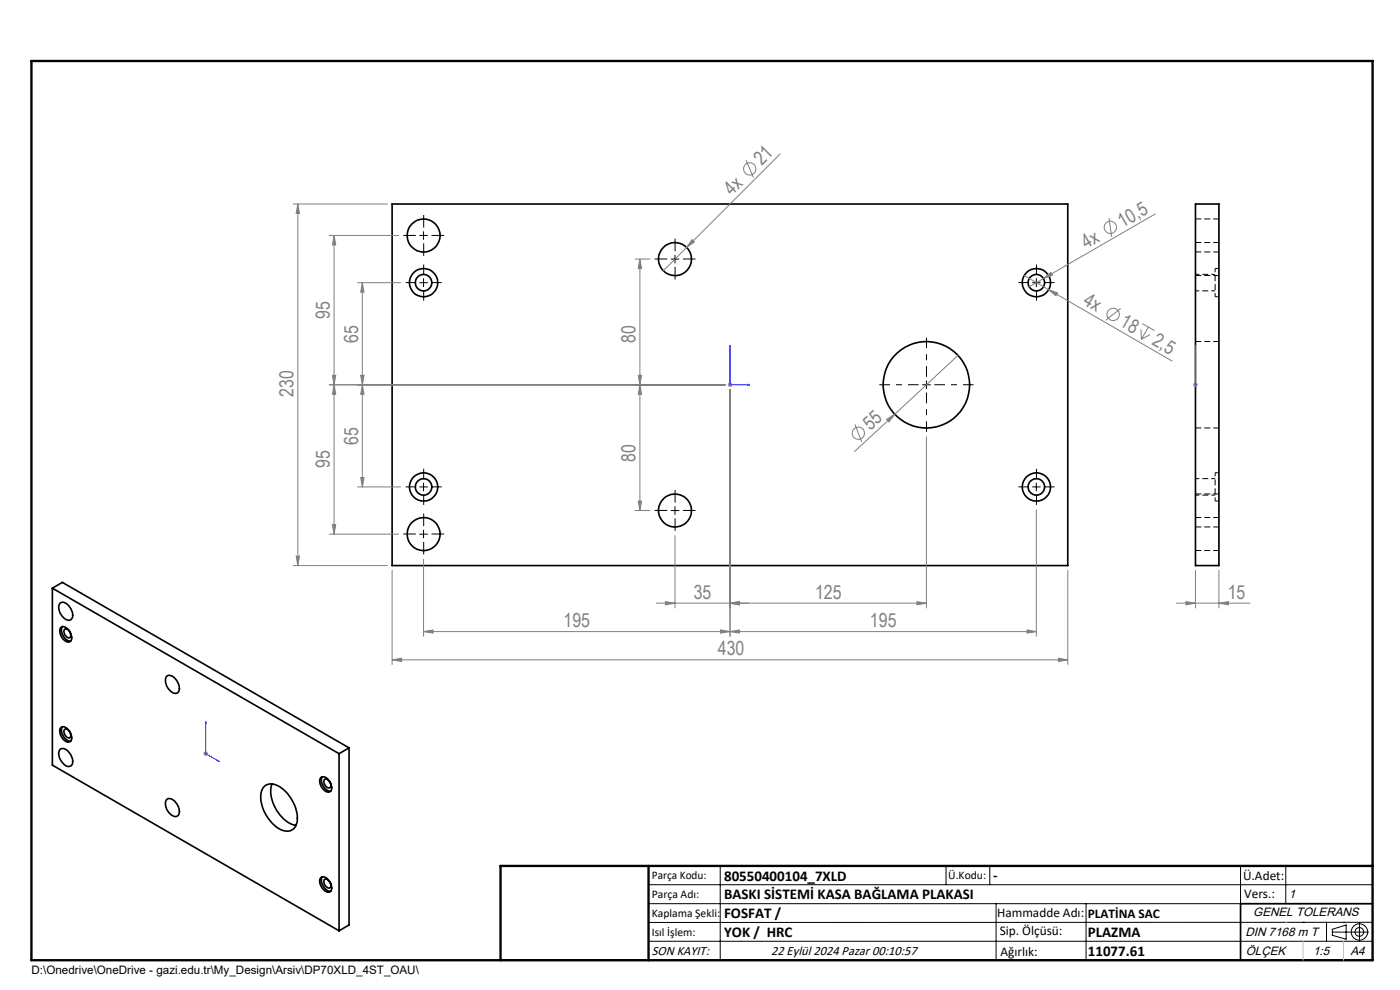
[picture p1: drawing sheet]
<svg xmlns="http://www.w3.org/2000/svg" width="297mm" height="210mm" viewBox="0 0 297 210" stroke-linecap="round" stroke-linejoin="round" font-family="sans-serif">
<g fill="none" stroke="#000" stroke-width=".35">
<path d="M83.2 43.3h143.3v76.7h-143.3zM253.6 43.3h5v76.7h-5zM11.1 124.8l60.8 35.1M11.1 124.8v37.5l60.8 35.1M11.1 124.8l2.1-1.3 60.8 35.1M12.7 127.9a1.76 1.76 0 0 1 2.4 1.3 1.72 1.72 0 0 1-.2 2.3 2.6 2.6 0 0 1-2.2-3.6zM12.9 133.1a1.26 1.26 0 0 1 1.7 .6 1.82 1.82 0 0 1 .3 2.4 2.16 2.16 0 0 1-2.2-2.5zM13.2 132.9a2.33 2.33 0 0 0 1.8 3.1M13.7 133.6a1.06 1.06 0 0 1 1.3 1.2 .55 .55 0 0 1-.5 .6 .55 .55 0 0 1-.6-.5l-.3-.7zM12.7 159a1.33 1.33 0 0 1 1.9 .6 2.18 2.18 0 0 1 .5 2.8 1.48 1.48 0 0 1-2-.8 2.41 2.41 0 0 1-.4-2.6zM12.9 154.4a1.19 1.19 0 0 1 1.7 .6 1.78 1.78 0 0 1 .3 2.3 1.88 1.88 0 0 1-2.1-1.6l-.1-.7zM13.2 154.2a2.33 2.33 0 0 0 1.8 3"/>
<path d="M13.7 154.8a.86 .86 0 0 1 1.2 .7 .6 .6 0 0 1-.1 1 .6 .6 0 0 1-.9-.4l-.3-.7zM35.3 143.5a1.57 1.57 0 0 1 2.2 .8 2.17 2.17 0 0 1 .2 2.7 1.97 1.97 0 0 1-2.4-1.5l-.2-1zM71.9 159.9v37.5M74 158.6l-2.1 1.3M74 158.6v37.6l-2.1 1.2M35.3 169.6a1.33 1.33 0 0 1 2 .6 2.18 2.18 0 0 1 .4 2.9 1.7 1.7 0 0 1-2.2-1.2 2.23 2.23 0 0 1-.2-2.3zM56 166.9a2.76 2.76 0 0 1 3.7 .3 8.3 8.3 0 0 1 3.3 7.3 2.27 2.27 0 0 1-3.7 1.4 8.1 8.1 0 0 1-3.8-8zM57.7 166.3a7.5 7.5 0 0 0 2.4 7.4l1.3 .9 1.4 .5M68.1 165a1.19 1.19 0 0 1 1.7 .6 1.82 1.82 0 0 1 .2 2.3 2 2 0 0 1-2.2-1.9v-.6zM68.4 164.8a2.23 2.23 0 0 0 1.8 3M68.8 165.4a.89 .89 0 0 1 1.3 .7 .61 .61 0 0 1-.1 1 .61 .61 0 0 1-.9-.4l-.4-.7zM68.1 186.2a1.24 1.24 0 0 1 1.7 .6 1.82 1.82 0 0 1 .2 2.4 2 2 0 0 1-2.2-2v-.6z"/>
<path d="M68.4 186a2.23 2.23 0 0 0 1.8 3M68.8 186.6a.93 .93 0 0 1 1.3 .8l.1 .2a.53 .53 0 0 1-.2 .7 .53 .53 0 0 1-.7-.2l-.5-.6zM291.2 191.7h-28v12M106.2 203.7h185"/>
<circle cx="89.8" cy="60" r="3"/>
<circle cx="89.9" cy="60" r="1.75"/>
<circle cx="89.9" cy="49.9" r="3.5"/>
<circle cx="143.2" cy="55" r="3.5"/>
<circle cx="219.8" cy="60" r="3"/>
<circle cx="219.9" cy="60" r="1.75"/>
<circle cx="196.5" cy="81.6" r="9.2"/>
<circle cx="89.9" cy="103.3" r="2.99"/>
<circle cx="89.9" cy="103.3" r="1.75"/>
<circle cx="89.9" cy="113.3" r="3.5"/>
<circle cx="143.2" cy="108.3" r="3.5"/>
<circle cx="219.9" cy="103.3" r="2.99"/>
<circle cx="219.9" cy="103.3" r="1.75"/>
</g>
<path d="M257.8 56.9v6M257.8 58.2h-4.2M253.6 61.7h4.2M253.6 105h4.2M257.8 100.3v6M257.8 101.5h-4.2" fill="none" stroke="#000" stroke-width=".21" stroke-dasharray="1.3 .6" stroke-dashoffset=".5" stroke-linecap="butt"/>
<path d="M253.6 53.4h5M253.6 58.4h5M258.6 46.4h-5M258.6 51.4h-5M258.6 72.4h-5M253.6 90.8h5M253.6 116.8h5M253.6 111.8h5M258.6 109.8h-5M258.6 104.8h-5" fill="none" stroke="#000" stroke-width=".21" stroke-dasharray="1.3 .6" stroke-linecap="butt"/>
<path d="M258.6 56.9h-.8M257.8 62.9h.8M257.8 106.3h.8M258.6 100.3h-.8" fill="none" stroke="#000" stroke-width=".21" stroke-dasharray="1.3 .6" stroke-dashoffset=".4" stroke-linecap="butt"/>
<g fill="none" stroke="#808080" stroke-width=".21">
<path d="M158.3 34l1.5 3.7M165.5 32.6l-24.8 24.8M62.2 43.3h20M63.2 43.3l.3 2h-.7zM63.2 43.3v76.7M69.8 49.9h14.7M70.9 49.9l.3 2.1h-.7zM70.9 49.9v63.4M75.8 60h9.2M76.9 60l.3 2h-.7zM76.9 60v43.3M134.7 55h3.2"/>
<path d="M135.7 55l.4 2h-.7zM135.7 55v53.3M146.8 50.8l.5 .5-1.6 1.2zM217.3 58.4l31.3 18.2M221.4 59.1l1.5-1.3 .4 .6zM235.3 46.2l.5 4M245.1 45.4l-26.8 15.4M70.5 79.6h.7l-.3 2zM76.5 79.6h.7l-.3 2zM135.4 79.6h.7l-.4 2zM203.2 75.4l-13.4 12.5M222.5 61.4l1.9 .8-.4 .6z"/>
<path d="M237.7 65.4l-3.1 2.5M242 69.9l.1 2.1M242.3 68.6l2.6 1.5M243.6 69.4l-1.5 2.6M244 71l-1.9 1M69.8 81.6h84M70.9 81.6l.3 2h-.7zM76.9 81.6l.3 2h-.7zM135.7 81.6l.4 2h-.7zM154.4 81.6h1M154.5 81.3l.7 .7M154.9 81.1v1"/>
<path d="M154.9 82.6v52.4M155.2 81.3l-.7 .7M181.4 90l1.4 3.8M188.1 89l1.7-1.1-1.2 1.6zM189.8 87.9l-8.5 7.9M196.5 92.6v36.4M253.1 81.6h1M253.2 81.3l.8 .7M253.6 81.1v1M254 81.3l-.8 .7M62.2 120h20M62.8 118h.7l-.3 2z"/>
<path d="M69.8 113.3h14.7M70.5 111.3h.7l-.3 2zM75.8 103.3h9.2M76.5 101.3h.7l-.3 2zM89.9 118.6v16.4M134.7 108.3h3.2M135.4 106.3h.7l-.4 2zM143.2 113.6v15.4M219.9 108.1v26.9M83.2 140l2-.4v.7zM83.2 121v20M83.2 140h143.3"/>
<path d="M89.9 134l2-.4v.7zM89.9 134h130M139.2 127.9h57.3M141.2 127.6l2 .3-2 .4zM152.9 133.6l2 .4-2 .3zM154.9 127.9l2-.3v.7zM154.9 134l2-.4v.7zM194.5 127.6l2 .3-2 .4zM217.9 133.6l2 .4-2 .3zM224.5 139.6l2 .4-2 .3zM226.5 121v20M249.6 127.9h15.5"/>
<path d="M251.6 127.6l2 .3-2 .4zM253.6 121v8M258.6 127.9l2-.3v.7zM258.6 121v8M43.1 159.9h1M43.3 159.5l.7 .7M43.6 159.4v1M44 159.5l-.7 .7"/>
<circle cx="159.1" cy="35.8" r="1.31"/>
<circle cx="235.6" cy="48.2" r="1.3"/>
<circle cx="236.1" cy="66.7" r="1.3"/>
<circle cx="182.1" cy="91.9" r="1.3"/>
</g>
<g fill="none" stroke="#000" stroke-width=".21">
<path d="M89 60h1.7M89 49.9h1.7M89.9 49.1v1.7M89.9 59.1v1.7M142.4 55h1.6M143.2 54.1v1.7M219 60h1.7M219.9 59.1v1.7M195.7 81.6h1.7M196.5 80.8v1.7M89 103.3h1.7M89 113.3h1.7"/>
<path d="M89.9 102.5v1.6M89.9 112.5v1.6M142.4 108.3h1.6M143.2 107.4v1.7M219 103.3h1.7M219.9 102.5v1.6M137.6 187.7h153.6M137.6 191.7h153.6M137.6 199.7h153.6M152.8 183.7v20M200.7 183.7v4M210 183.7v4"/>
<path d="M211.3 191.7v12M230.4 191.7v12M263.2 183.7v20M272.8 183.7v8M276.4 195.6h.1M281.4 195.6v4.1M282.6 197.7h7.8M282.6 197.1l3-.9v3l-3-.8zM285 195.6h.1M288.4 195.8v3.8M291.2 195.6l-153.6 .1"/>
<circle cx="288.4" cy="197.7" r="1.74"/>
<circle cx="288.4" cy="197.7" r=".93"/>
</g>
<path d="M154.9 73.3l.1 .4h-.2zM154.9 73.3v8.3h4.1M253.6 73.3v.4v-.4M253.6 73.3v8.3M158.6 81.5l.4 .1-.4 .1zM253.6 81.5v.2zM253.6 81.6h.1M43.6 153.1v6.8l3 1.7M43.6 153.1l.1 .3h-.1zM46.3 161.3l.3 .3-.3-.1z" fill="none" stroke="#00f" stroke-width=".21"/>
<g fill="none" stroke="#000" stroke-width=".21" stroke-dasharray="15.2 1.3 1.3 1.3" stroke-linecap="butt">
<path d="M88.2 59.9h-2.2M88.2 49.9h-2.7M89.9 58.3v-2.2M89.9 48.3v-2.7M89.9 51.6v2.7M91.5 59.9h2.2M91.5 49.9h2.7M141.5 54.9h-2.6M143.2 53.3v-2.7M143.2 56.6v2.7M144.9 54.9h2.6M218.2 59.9h-2.2"/>
<path d="M219.9 58.3v-2.2M221.5 59.9h2.2M89.9 61.6v2.2M219.9 61.6v2.2M88.2 103.3h-2.2M88.2 113.3h-2.7M89.9 101.6v-2.2M89.9 104.9v2.2M89.9 111.6v-2.7M89.9 114.9v2.7M91.5 103.3h2.2M91.5 113.3h2.7"/>
<path d="M141.5 108.3h-2.6M143.2 106.6v-2.7M143.2 109.9v2.7M144.9 108.3h2.6M218.2 103.3h-2.2M219.9 101.6v-2.2M219.9 104.9v2.2M221.5 103.3h2.2"/>
</g>
<path d="M196.5 79.9v-8.3M194.9 81.6h-8.4M196.5 83.3v8.3M198.2 81.6h8.3" fill="none" stroke="#000" stroke-width=".21" stroke-dasharray="15.2 1.3 1.3 1.3" stroke-dashoffset="13" stroke-linecap="butt"/>
<path d="M6.7 12.9h284.5v190.8h-284.5zM137.6 183.7v20M291.2 183.7h-185v20" fill="none" stroke="#000" stroke-width=".5"/>
<path d="M272.8 195.6h.1M276.4 199.7v4M285 199.7v4" fill="none" stroke="#c0c0c0" stroke-width=".21"/>
<g fill="#00f">
<path d="M158.6 81.5l.4 .1-.4 .1zM154.9 73.3l.1 .4h-.2z"/>
<path d="M46.3 161.3l.3 .3-.3-.1zM43.6 153.1l.1 .3h-.1z"/>
<path d="M253.6 81.5v.2zM253.6 73.3v.4z"/>
</g>
<g fill="#808080">
<path d="M221.4 59.1l1.5-1.3 .4 .6z"/>
<path d="M188.1 89l1.7-1.1-1.2 1.6z"/>
<path d="M146.8 50.8l.5 .5-1.6 1.2z"/>
<path d="M222.5 61.4l1.9 .8-.4 .6z"/>
<path d="M258.6 127.9l2-.3v.7zM251.6 127.6l2 .3-2 .4z"/>
<path d="M154.9 127.9l2-.3v.7zM141.2 127.6l2 .3-2 .4zM152.9 133.6l2 .4-2 .3zM89.9 134l2-.4v.7z"/>
<path d="M154.9 127.9l2-.3v.7zM194.5 127.6l2 .3-2 .4zM154.9 134l2-.4v.7zM217.9 133.6l2 .4-2 .3z"/>
<path d="M83.2 140l2-.4v.7zM224.5 139.6l2 .4-2 .3z"/>
<path d="M76.5 79.6h.7l-.3 2zM76.9 60l.3 2h-.7zM70.5 79.6h.7l-.3 2zM70.9 49.9l.3 2.1h-.7z"/>
<path d="M135.7 55l.4 2h-.7zM135.4 79.6h.7l-.4 2zM135.7 81.6l.4 2h-.7zM135.4 106.3h.7l-.4 2zM76.9 81.6l.3 2h-.7zM76.5 101.3h.7l-.3 2zM70.9 81.6l.3 2h-.7zM70.5 111.3h.7l-.3 2zM63.2 43.3l.3 2h-.7zM62.8 118h.7l-.3 2z"/>
</g>
<g font-size="4.1" fill="#808080">
<text x="161.6" y="35.3" transform="rotate(-45 161.6 35.3)">21</text>
<text x="155.3" y="41.6" transform="rotate(-45 155.3 41.6)">4x</text>
<text x="230.4" y="52.8" transform="rotate(-30 230.4 52.8)">4x</text>
<text x="238.1" y="48.4" transform="rotate(-30 238.1 48.4)">10,5</text>
<text x="229.6" y="64.5" transform="rotate(30 229.6 64.5)">4x</text>
<text x="70" y="67.7" transform="rotate(-90 70 67.7)">95</text>
<text x="237.3" y="69" transform="rotate(30 237.3 69)">18</text>
<text x="76" y="72.7" transform="rotate(-90 76 72.7)">65</text>
<text x="134.8" y="72.7" transform="rotate(-90 134.8 72.7)">80</text>
<text x="244.2" y="72.9" transform="rotate(30 244.2 72.9)">2,5</text>
<text x="62.3" y="84.2" transform="rotate(-90 62.3 84.2)">230</text>
<text x="76" y="94.3" transform="rotate(-90 76 94.3)">65</text>
<text x="184.6" y="91.4" transform="rotate(-43 184.6 91.4)">55</text>
<text x="70" y="99.3" transform="rotate(-90 70 99.3)">95</text>
<text x="134.8" y="98.1" transform="rotate(-90 134.8 98.1)">80</text>
<text x="147.2" y="127">35</text>
<text x="172.9" y="127">125</text>
<text x="260.4" y="127">15</text>
<text x="119.6" y="133">195</text>
<text x="184.6" y="133">195</text>
<text x="152.3" y="139">430</text>
</g>
<g font-size="3.2">
<text x="153.6" y="186.8">80550400104_7XLD</text>
<text x="153.6" y="190.8">BASKI SİSTEMİ KASA BAĞLAMA PLAKASI</text>
<text x="210.7" y="186.6">-</text>
<text x="153.6" y="194.8">FOSFAT /</text>
<text x="153.6" y="198.8">YOK / HRC</text>
<text x="230.8" y="198.7">PLAZMA</text>
<text x="230.8" y="202.8">11077.61</text>
</g>
<g font-size="2.8">
<text x="263.7" y="186.7">Ü.Adet:</text>
<text x="263.9" y="190.5">Vers.:</text>
<text x="211.5" y="194.5">Hammadde Adı:</text>
<text x="230.8" y="194.7">PLATİNA SAC</text>
<text x="138.3" y="202.6">SON KAYIT:</text>
<text x="163.6" y="202.6">22 Eylül 2024 Pazar 00:10:57</text>
<text x="212.1" y="198.4">Sip. Ölçüsü:</text>
<text x="212.2" y="202.7">Ağırlık:</text>
</g>
<g font-size="2.6">
<text x="273.4" y="190.4">1</text>
<text x="265.9" y="194.4">GENEL TOLERANS</text>
<text x="264.2" y="198.5">DIN 7168 m T</text>
<text x="264.3" y="202.6">ÖLÇEK</text>
<text x="278.5" y="202.6">1:5</text>
<text x="286.5" y="202.6">A4</text>
</g>
<g font-size="2.5">
<text x="138.3" y="186.4">Parça Kodu:</text>
<text x="138.3" y="190.5">Parça Adı:</text>
<text x="201.2" y="186.5">Ü.Kodu:</text>
<text x="138.3" y="194.5">Kaplama Şekli:</text>
<text x="138.3" y="198.6">Isıl İşlem:</text>
<text x="6.7" y="206.7">D:\Onedrive\OneDrive - gazi.edu.tr\My_Design\Arsiv\DP70XLD_4ST_OAU\</text>
</g>
</svg>
